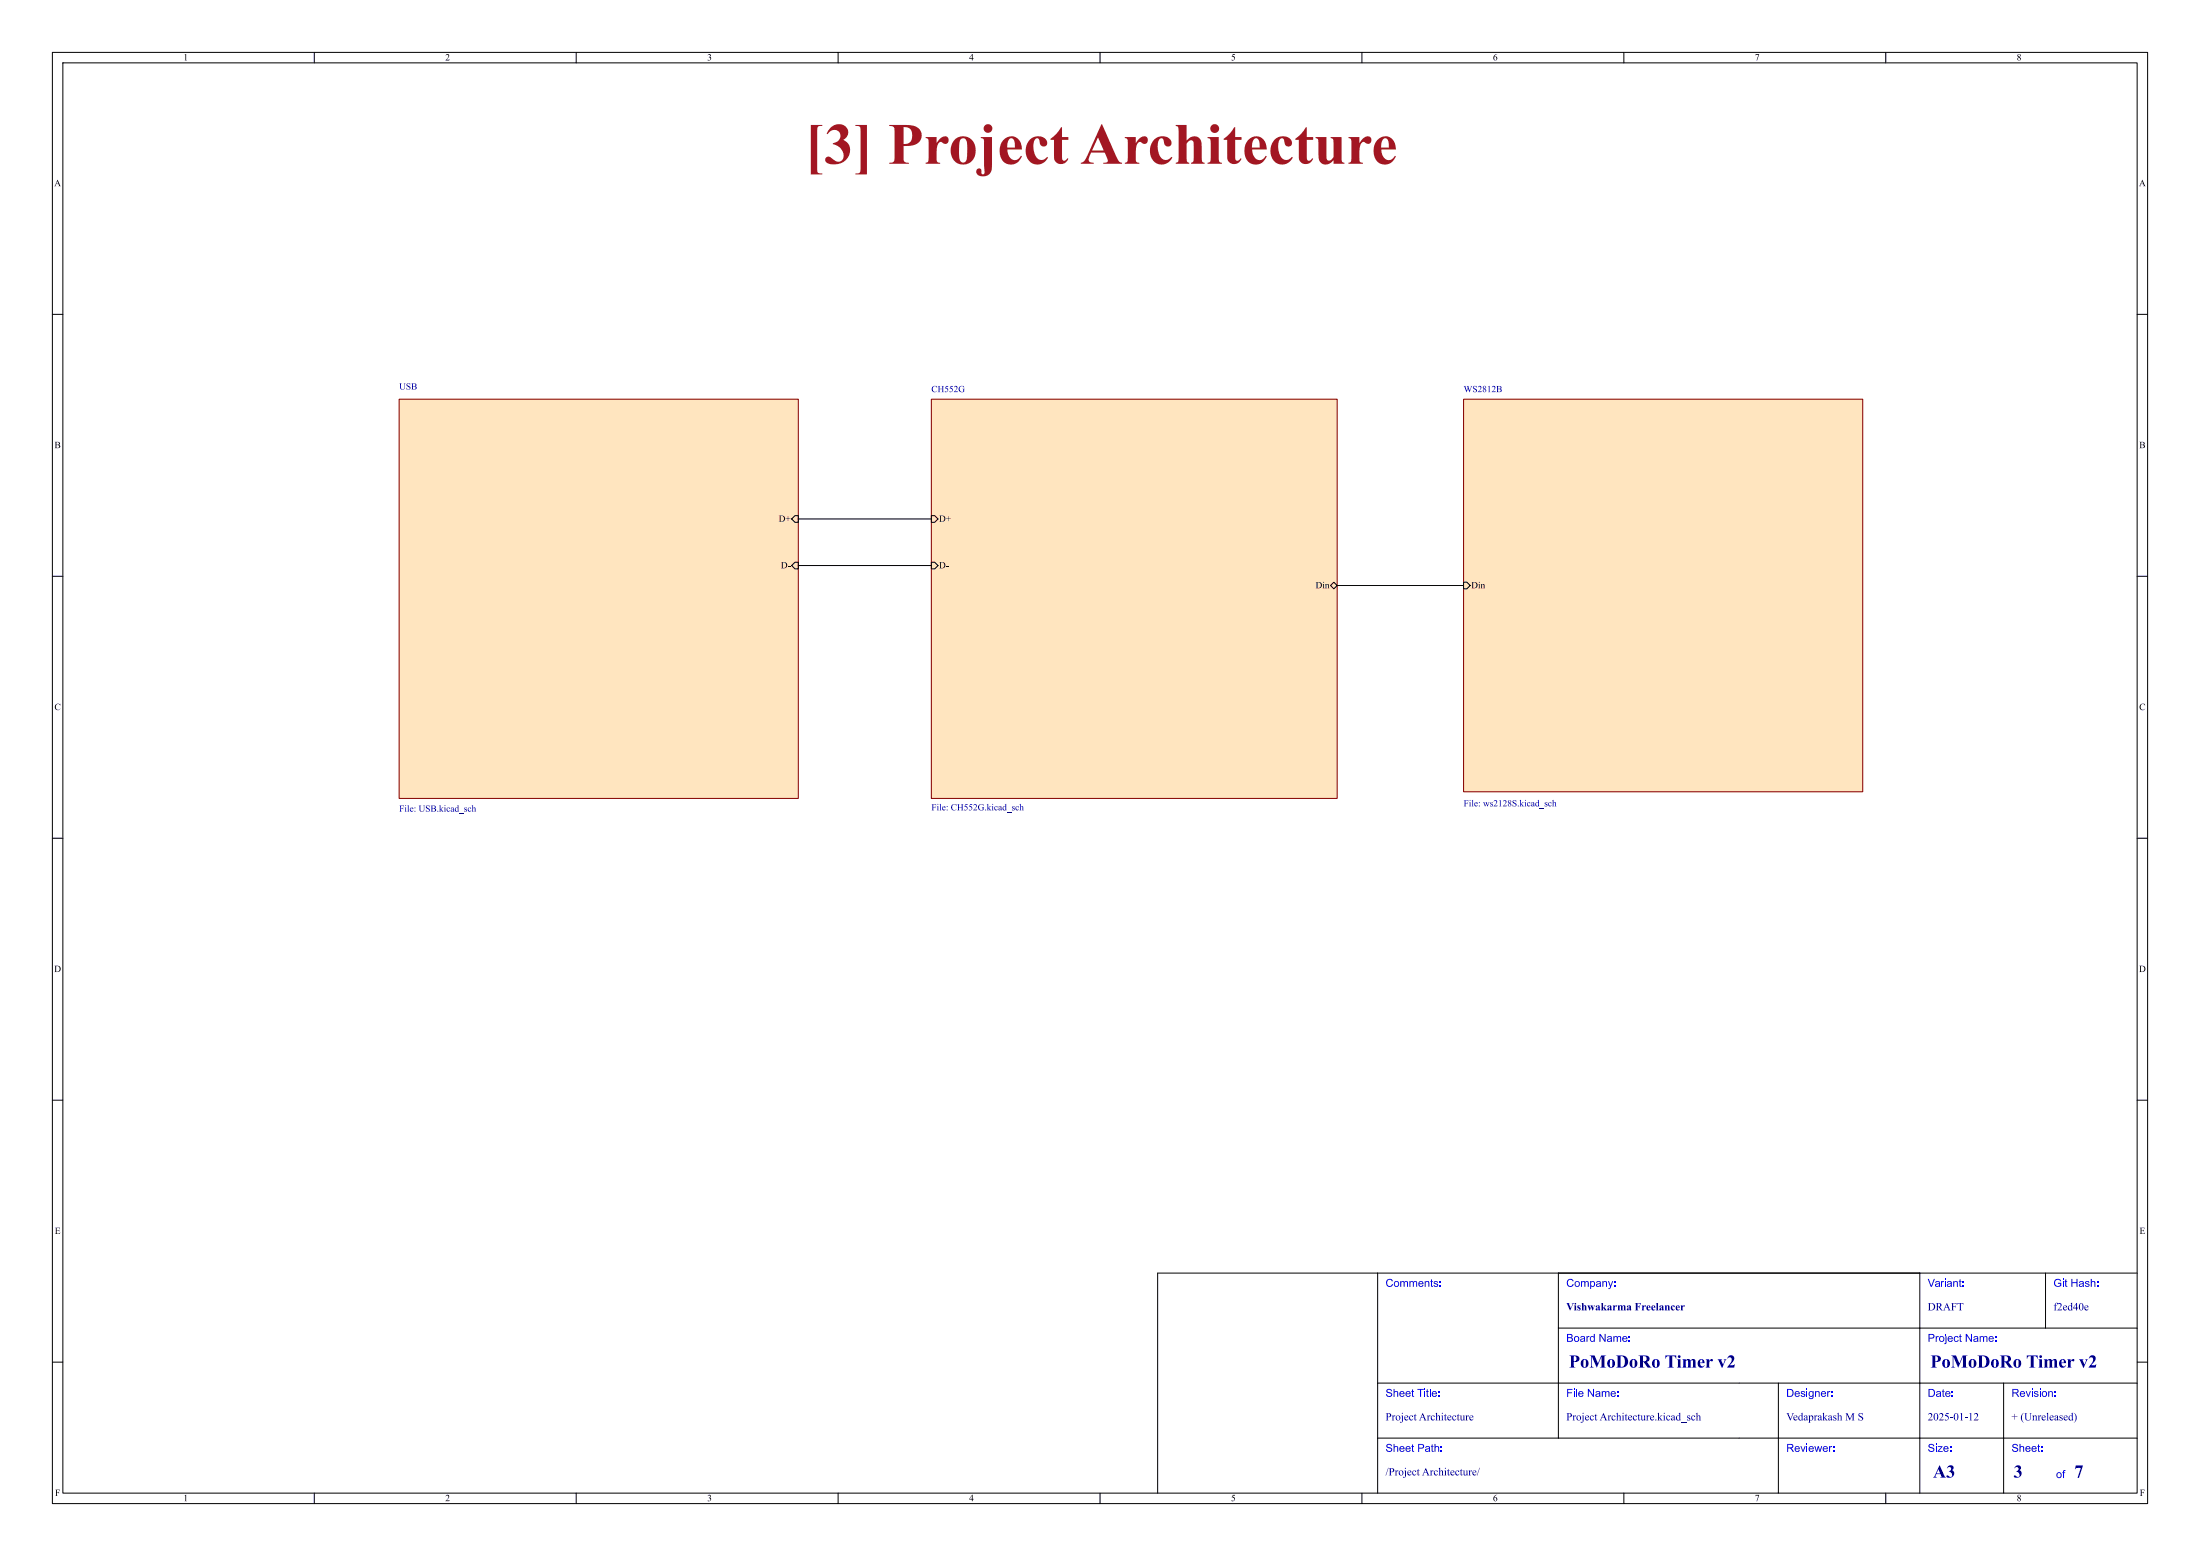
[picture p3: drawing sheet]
<svg xmlns="http://www.w3.org/2000/svg" width="420mm" height="297mm" viewBox="0 0 420 297" stroke-linecap="round" stroke-linejoin="round" font-family="sans-serif">
<g fill="none" stroke="#000" stroke-width=".19">
<path d="M10 10h400v277h-400zM12 12h396v273h-396zM60 10v2M110 10v2M160 10v2M210 10v2M260 10v2M310 10v2M360 10v2M10 60h2M408 60h2M10 110h2"/>
<path d="M279.4 111.1h.6l.7 .7-.7 .6h-.6zM408 110h2M10 160h2M408 160h2M10 210h2M408 210h2M263 243v42M297.5 253.5h110.5M297.5 243v31.5M366.5 243v42M390.5 243v10.5M408 243h-187v42"/>
<path d="M10 260h2M263 274.5h145M263 264h145M339.5 264v21M382.5 264v21M408 260h2M60 285v2M110 285v2M160 285v2M210 285v2M260 285v2M310 285v2"/>
<path d="M360 285v2"/>
</g>
<g fill="#ffe5bf" stroke="#ffe5bf" stroke-width=".19">
<path d="M279.4 76.2h76.2v74.9h-76.2z"/>
<path d="M177.8 76.2h77.5v76.2h-77.5z"/>
<path d="M76.2 76.2h76.2v76.2h-76.2z"/>
</g>
<path d="M279.4 76.2h76.2v74.9h-76.2z" fill="none" stroke="#840000" stroke-width=".19"/>
<g fill="#000084">
<path d="M280.9 152.8l.3-.1v1.1l.1 .1h-.4l.2-.1v-.8z"/>
<path d="M290.1 152.8l.3-.1v.8l.2-.4h.3l-.4 .3 .5 .5h-.4l-.2-.4 .1 .4h-.4l.1-.2v-.9z"/>
<path d="M293.5 152.8l.3-.1v1.1h.1l-.6 .1a.23 .23 0 0 1-.2-.2 .23 .23 0 0 1 .1-.2l.2 .3h.2l-.1-.6h-.1l-.2 .3h-.1l.2-.4 .3 .1v-.4z"/>
<path d="M296.3 152.8l.3-.1v.6l.2-.2 .2 .1 .2 .7h-.4l.1-.2-.1-.5-.2 .1v.5l.1 .1h-.4l.1-.1v-.8z"/>
<circle cx="280.6" cy="152.8" r=".09"/>
<circle cx="291.2" cy="152.8" r=".09"/>
</g>
<path d="M177.8 76.2h77.5v76.2h-77.5z" fill="none" stroke="#840000" stroke-width=".19"/>
<path d="M177.8 98.4h.6l.7 .7-.7 .6h-.6zM177.8 107.3h.6l.7 .7-.7 .6h-.6zM254 111.8l.6-.7 .7 .7-.7 .6z" fill="none" stroke="#000" stroke-width=".19"/>
<g fill="#000084">
<path d="M179.3 153.5l.3-.1v1.2l.1 .1h-.4l.2-.1v-.8z"/>
<path d="M188.4 153.5l.3-.1v.8l.2-.3h.3l-.4 .3 .5 .5h-.4l-.2-.5 .1 .5h-.4l.1-.2v-.9z"/>
<path d="M191.8 153.5l.3-.1v1.1l.1 .1-.6 .1a.23 .23 0 0 1-.2-.2 .23 .23 0 0 1 .1-.3l.2 .4 .2-.1-.1-.6h-.1l-.2 .3h-.1l.2-.3h.3v-.3z"/>
<path d="M194.6 153.5l.3-.1v.6l.2-.1h.2l.2 .8h-.4l.1-.2-.1-.5-.2 .1v.5l.1 .1h-.4l.1-.1v-.8z"/>
<circle cx="179" cy="153.5" r=".09"/>
<circle cx="189.5" cy="153.5" r=".09"/>
</g>
<path d="M76.2 76.2h76.2v76.2h-76.2z" fill="none" stroke="#840000" stroke-width=".19"/>
<path d="M151.8 98.4h.6v1.3h-.6l-.7-.6zM151.8 107.3h.6v1.3h-.6l-.7-.6z" fill="none" stroke="#000" stroke-width=".19"/>
<g fill="#000084">
<path d="M77.7 153.8l.3-.1v1.1l.1 .1h-.4l.2-.1v-.8z"/>
<path d="M83.8 153.8l.3-.1v.8l.2-.4h.4l-.5 .3 .5 .5h-.4l-.2-.4 .1 .4h-.4l.1-.2v-.9z"/>
<path d="M87.2 153.8l.3-.1v1.1l.2 .1h-.7a.23 .23 0 0 1-.2-.2 .23 .23 0 0 1 .2-.2l.1 .3h.3l-.1-.6h-.2l-.1 .3h-.2l.3-.4 .3 .1v-.4z"/>
<path d="M90 153.8l.3-.1v.6l.2-.2 .2 .1 .2 .7h-.4l.1-.2-.1-.5-.2 .1v.6h.1h-.4l.2-.1v-.8z"/>
<circle cx="77.4" cy="153.8" r=".09"/>
<circle cx="84.9" cy="153.8" r=".09"/>
</g>
<path d="M152.4 99.1h25.4M152.4 108h25.4M255.3 111.8h24.1" fill="none" stroke="#000" stroke-width=".19"/>
<text font-size="11.1" fill="#a21622" x="153.6" y="34.2">[3] ProjectArchitecture</text>
<g font-size="3.5" fill="#00007f">
<text x="299.5" y="261.9">PoMoDoRoTimerv2</text>
<text x="368.5" y="261.9">PoMoDoRoTimerv2</text>
<text x="369" y="282.9">A3</text>
<text x="384.4" y="282.9">3</text>
<text x="396" y="282.9">7</text>
</g>
<g font-size="2.1" fill="#00f">
<text x="264.5" y="246.2">Comments:</text>
<text x="299" y="246.2">Company:</text>
<text x="368" y="246.2">Variant:</text>
<text x="392" y="246.2">Git Hash:</text>
<text x="299" y="256.7">Board Name:</text>
<text x="368" y="256.7">Project Name:</text>
<text x="264.5" y="267.2">Sheet Title:</text>
<text x="299" y="267.2">File Name:</text>
<text x="341" y="267.2">Designer:</text>
<text x="368" y="267.2">Date:</text>
<text x="384" y="267.2">Revision:</text>
<text x="264.5" y="277.7">Sheet Path:</text>
<text x="341" y="277.7">Reviewer:</text>
<text x="368" y="277.7">Size:</text>
<text x="384" y="277.7">Sheet:</text>
<text x="392.5" y="282.7">of</text>
</g>
<g font-size="2.1" fill="#00007f">
<text x="299" y="250.7">VishwakarmaFreelancer</text>
<text x="368" y="250.7">DRAFT</text>
<text x="392" y="250.7">f2ed40e</text>
<text x="264.5" y="271.7">ProjectArchitecture</text>
<text x="299" y="271.7">ProjectArchitecture.kicad_sch</text>
<text x="341" y="271.7">Vedaprakash</text>
<text x="352.2" y="271.7">M S</text>
<text x="368" y="271.7">2025-01-12</text>
<text x="384" y="271.7">+ (Unreleased)</text>
<text x="264.5" y="282.2">/ProjectArchitecture/</text>
</g>
<g font-size="1.8">
<text x="35" y="12">1</text>
<text x="85" y="12">2</text>
<text x="135" y="12">3</text>
<text x="185" y="12">4</text>
<text x="235" y="12">5</text>
<text x="285" y="12">6</text>
<text x="335" y="12">7</text>
<text x="385" y="12">8</text>
<text x="10.3" y="36">A</text>
<text x="408.3" y="36">A</text>
<text x="10.4" y="86">B</text>
<text x="408.4" y="86">B</text>
<text x="148.7" y="100">D+</text>
<text x="179.3" y="100">D+</text>
<text x="149.1" y="108.9">D-</text>
<text x="179.3" y="108.9">D-</text>
<text x="251.1" y="112.7">Din</text>
<text x="280.9" y="112.7">Din</text>
<text x="10.4" y="136">C</text>
<text x="408.4" y="136">C</text>
<text x="10.3" y="186">D</text>
<text x="408.3" y="186">D</text>
<text x="10.4" y="236">E</text>
<text x="408.4" y="236">E</text>
<text x="10.5" y="286">F</text>
<text x="35" y="287">1</text>
<text x="85" y="287">2</text>
<text x="135" y="287">3</text>
<text x="185" y="287">4</text>
<text x="235" y="287">5</text>
<text x="285" y="287">6</text>
<text x="335" y="287">7</text>
<text x="385" y="287">8</text>
<text x="408.5" y="286">F</text>
</g>
<g font-size="1.8" fill="#000084">
<text x="76.2" y="74.6">USB</text>
<text x="177.8" y="75.1">CH552G</text>
<text x="279.4" y="75.1">WS2812B</text>
<text x="76.2" y="155.6">File: USB.kicad_sch</text>
<text x="177.8" y="155.4">File: CH552G.kicad_sch</text>
<text x="279.4" y="154.6">File: ws2128S.kicad_sch</text>
</g>
</svg>
